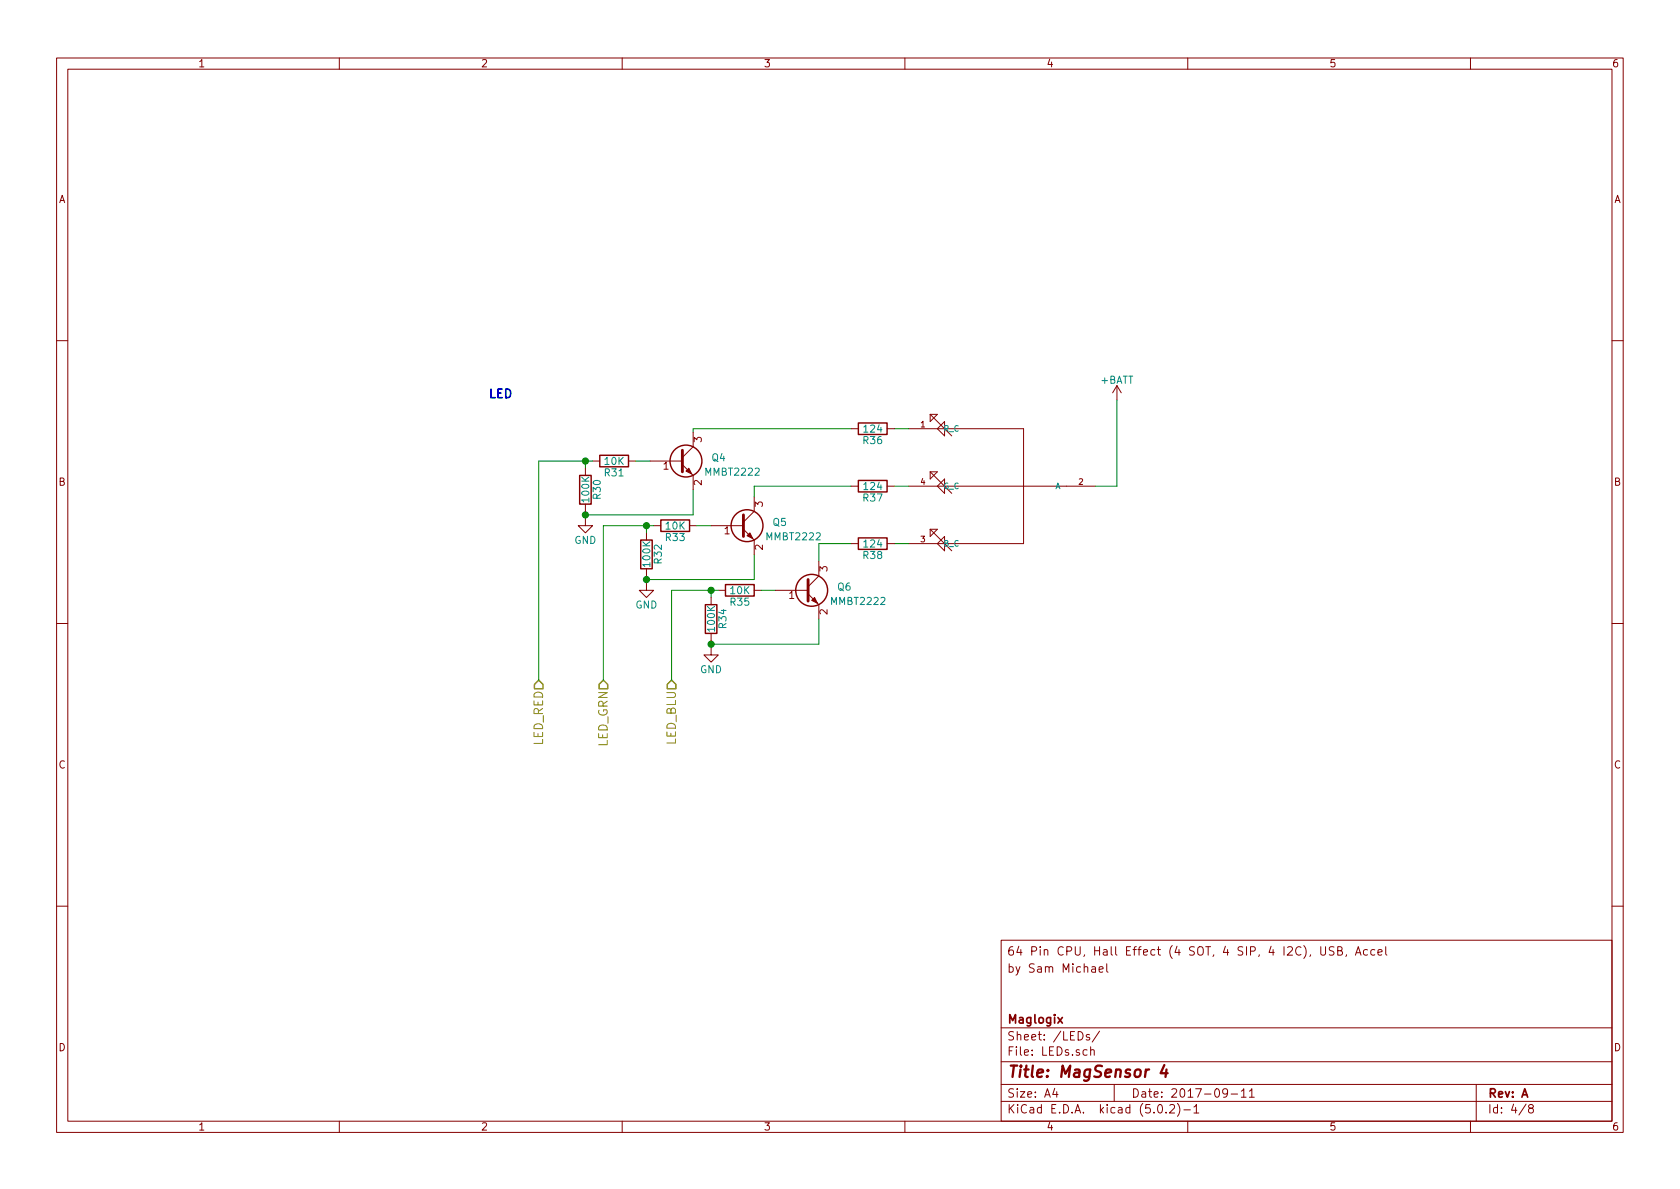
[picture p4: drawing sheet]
EESchema Schematic File Version 4
LIBS:MagSensor-cache
EELAYER 26 0
EELAYER END
$Descr A4 11693 8268
encoding utf-8
Sheet 4 8
Title "MagSensor 4"
Date "2017-09-11"
Rev "A"
Comp "Maglogix"
Comment1 ""
Comment2 ""
Comment3 "by Sam Michael"
Comment4 "64 Pin CPU, Hall Effect (4 SOT, 4 SIP, 4 I2C), USB, Accel"
$EndDescr
$Comp
L MagSensor-rescue:CLVBA_RGB_LED-RESCUE-MagSensor DS?
U 1 1
P 7125 3375
AR Path="/5870359A/58ACFB06" Ref="DS?"  Part="1" 
AR Path="/587CA91D/58ACFB06" Ref="DS2"  Part="1" 
AR Path="/58ACFB06" Ref="DS2"  Part="1" 
F 0 "DS2" H 7125 3375 45  0001 C CNN
F 1 "CLVBA_RGB_LED" H 7125 3375 45  0001 C CNN
F 2 "SamLib:CLVBA" H 7125 3375 60  0001 C CNN
F 3 "" H 7125 3375 60  0001 C CNN
F 4 "CLVBA_RGB_LED" H 7125 3375 60  0001 C CNN "MPN"
	1    7125 3375
	1    0    0    -1  
$EndComp
$Comp
L power:GND #PWR028
U 1 1
P 4075 3600
F 0 "#PWR028" H 4075 3350 50  0001 C CNN
F 1 "GND" H 4075 3450 50  0000 C CNN
F 2 "" H 4075 3600 50  0000 C CNN
F 3 "" H 4075 3600 50  0000 C CNN
	1    4075 3600
	1    0    0    -1  
$EndComp
$Comp
L power:GND #PWR029
U 1 1
P 4500 4050
F 0 "#PWR029" H 4500 3800 50  0001 C CNN
F 1 "GND" H 4500 3900 50  0000 C CNN
F 2 "" H 4500 4050 50  0000 C CNN
F 3 "" H 4500 4050 50  0000 C CNN
	1    4500 4050
	1    0    0    -1  
$EndComp
$Comp
L power:GND #PWR030
U 1 1
P 4950 4500
F 0 "#PWR030" H 4950 4250 50  0001 C CNN
F 1 "GND" H 4950 4350 50  0000 C CNN
F 2 "" H 4950 4500 50  0000 C CNN
F 3 "" H 4950 4500 50  0000 C CNN
	1    4950 4500
	1    0    0    -1  
$EndComp
Text HLabel 3750 4725 3    60   Input ~ 0
LED_RED
Text HLabel 4200 4725 3    60   Input ~ 0
LED_GRN
Text HLabel 4675 4725 3    60   Input ~ 0
LED_BLU
Text Notes 3575 2775 2    60   ~ 12
LED
$Comp
L Device:R R31
U 1 1
P 4275 3200
F 0 "R31" V 4355 3200 50  0000 C CNN
F 1 "10K" V 4275 3200 50  0000 C CNN
F 2 "Resistors_SMD:R_0402" V 4205 3200 50  0001 C CNN
F 3 "" H 4275 3200 50  0001 C CNN
F 4 "TE: CRG0402J10K/10" V 4275 3200 60  0001 C CNN "MPN"
	1    4275 3200
	0    1    1    0   
$EndComp
$Comp
L Device:R R33
U 1 1
P 4700 3650
F 0 "R33" V 4780 3650 50  0000 C CNN
F 1 "10K" V 4700 3650 50  0000 C CNN
F 2 "Resistors_SMD:R_0402" V 4630 3650 50  0001 C CNN
F 3 "" H 4700 3650 50  0001 C CNN
F 4 "TE: CRG0402J10K/10" V 4700 3650 60  0001 C CNN "MPN"
	1    4700 3650
	0    1    1    0   
$EndComp
$Comp
L Device:R R35
U 1 1
P 5150 4100
F 0 "R35" V 5230 4100 50  0000 C CNN
F 1 "10K" V 5150 4100 50  0000 C CNN
F 2 "Resistors_SMD:R_0402" V 5080 4100 50  0001 C CNN
F 3 "" H 5150 4100 50  0001 C CNN
F 4 "TE: CRG0402J10K/10" V 5150 4100 60  0001 C CNN "MPN"
	1    5150 4100
	0    1    1    0   
$EndComp
$Comp
L power:+BATT #PWR031
U 1 1
P 7775 2775
F 0 "#PWR031" H 7775 2625 50  0001 C CNN
F 1 "+BATT" H 7775 2915 50  0000 C CNN
F 2 "" H 7775 2775 50  0000 C CNN
F 3 "" H 7775 2775 50  0000 C CNN
	1    7775 2775
	1    0    0    -1  
$EndComp
Wire Wire Line
	6325 2975 6225 2975
Wire Wire Line
	6325 3375 6225 3375
Wire Wire Line
	6325 3775 6225 3775
Wire Wire Line
	5925 2975 4825 2975
Wire Wire Line
	4825 2975 4825 3000
Wire Wire Line
	5925 3375 5250 3375
Wire Wire Line
	5250 3375 5250 3450
Wire Wire Line
	5925 3775 5700 3775
Wire Wire Line
	5700 3775 5700 3900
Wire Wire Line
	5400 4100 5300 4100
Wire Wire Line
	4950 3650 4850 3650
Wire Wire Line
	4525 3200 4425 3200
Wire Wire Line
	3750 3200 4075 3200
Wire Wire Line
	4075 3200 4075 3250
Wire Wire Line
	4075 3550 4075 3575
Wire Wire Line
	4500 4000 4500 4025
Wire Wire Line
	4950 4450 4950 4475
Wire Wire Line
	4675 4100 4950 4100
Wire Wire Line
	4950 4100 4950 4150
Wire Wire Line
	5700 4300 5700 4475
Wire Wire Line
	5700 4475 4950 4475
Connection ~ 4950 4475
Wire Wire Line
	4200 3650 4500 3650
Wire Wire Line
	4500 3650 4500 3700
Wire Wire Line
	5250 3850 5250 4025
Wire Wire Line
	5250 4025 4500 4025
Connection ~ 4500 4025
Wire Wire Line
	4825 3400 4825 3575
Wire Wire Line
	4825 3575 4075 3575
Connection ~ 4075 3575
Wire Wire Line
	4675 4725 4675 4100
Connection ~ 4950 4100
Wire Wire Line
	4200 4725 4200 3650
Connection ~ 4500 3650
Wire Wire Line
	3750 4725 3750 3200
Connection ~ 4075 3200
Wire Wire Line
	7775 2775 7775 3375
Wire Wire Line
	7775 3375 7625 3375
$Comp
L Device:R R30
U 1 1
P 4075 3400
F 0 "R30" V 4155 3400 50  0000 C CNN
F 1 "100K" V 4075 3400 50  0000 C CNN
F 2 "Resistors_SMD:R_0402" V 4005 3400 50  0001 C CNN
F 3 "" H 4075 3400 50  0001 C CNN
F 4 "Yageo: RC0402FR-07100KL" V 4075 3400 60  0001 C CNN "Manufacturer"
	1    4075 3400
	1    0    0    -1  
$EndComp
$Comp
L Device:R R32
U 1 1
P 4500 3850
F 0 "R32" V 4580 3850 50  0000 C CNN
F 1 "100K" V 4500 3850 50  0000 C CNN
F 2 "Resistors_SMD:R_0402" V 4430 3850 50  0001 C CNN
F 3 "" H 4500 3850 50  0001 C CNN
F 4 "Yageo: RC0402FR-07100KL" V 4500 3850 60  0001 C CNN "Manufacturer"
	1    4500 3850
	1    0    0    -1  
$EndComp
$Comp
L Device:R R34
U 1 1
P 4950 4300
F 0 "R34" V 5030 4300 50  0000 C CNN
F 1 "100K" V 4950 4300 50  0000 C CNN
F 2 "Resistors_SMD:R_0402" V 4880 4300 50  0001 C CNN
F 3 "" H 4950 4300 50  0001 C CNN
F 4 "Yageo: RC0402FR-07100KL" V 4950 4300 60  0001 C CNN "Manufacturer"
	1    4950 4300
	1    0    0    -1  
$EndComp
$Comp
L Device:R R36
U 1 1
P 6075 2975
F 0 "R36" V 6155 2975 50  0000 C CNN
F 1 "124" V 6075 2975 50  0000 C CNN
F 2 "Resistors_SMD:R_0805" V 6005 2975 50  0001 C CNN
F 3 "" H 6075 2975 50  0001 C CNN
F 4 "Yageo: RC0805FR-07124RL" V 6075 2975 60  0001 C CNN "MPN"
	1    6075 2975
	0    1    1    0   
$EndComp
$Comp
L Device:R R37
U 1 1
P 6075 3375
F 0 "R37" V 6155 3375 50  0000 C CNN
F 1 "124" V 6075 3375 50  0000 C CNN
F 2 "Resistors_SMD:R_0805" V 6005 3375 50  0001 C CNN
F 3 "" H 6075 3375 50  0001 C CNN
F 4 "Yageo: RC0805FR-07124RL" V 6075 3375 60  0001 C CNN "MPN"
	1    6075 3375
	0    1    1    0   
$EndComp
$Comp
L Device:R R38
U 1 1
P 6075 3775
F 0 "R38" V 6155 3775 50  0000 C CNN
F 1 "124" V 6075 3775 50  0000 C CNN
F 2 "Resistors_SMD:R_0805" V 6005 3775 50  0001 C CNN
F 3 "" H 6075 3775 50  0001 C CNN
F 4 "Yageo: RC0805FR-07124RL" V 6075 3775 60  0001 C CNN "MPN"
	1    6075 3775
	0    1    1    0   
$EndComp
$Comp
L Device:Q_NPN_BEC Q?
U 1 1
P 4725 3200
AR Path="/58AD7FD2/5C37C405" Ref="Q?"  Part="1" 
AR Path="/58A24291/5C37C405" Ref="Q?"  Part="1" 
AR Path="/587CA91D/5C37C405" Ref="Q4"  Part="1" 
F 0 "Q4" H 4950 3225 50  0000 L CNN
F 1 "MMBT2222" H 4900 3125 50  0000 L CNN
F 2 "TO_SOT_Packages_SMD:SOT-23" H 4925 3300 50  0001 C CNN
F 3 "" H 4725 3200 50  0000 C CNN
F 4 "MMBT2222A-TP" H 4725 3200 60  0001 C CNN "MPN"
	1    4725 3200
	1    0    0    -1  
$EndComp
Wire Wire Line
	4950 4475 4950 4500
Wire Wire Line
	4500 4025 4500 4050
Wire Wire Line
	4075 3575 4075 3600
Wire Wire Line
	4950 4100 5000 4100
Wire Wire Line
	4500 3650 4550 3650
Wire Wire Line
	4075 3200 4125 3200
$Comp
L Device:Q_NPN_BEC Q?
U 1 1
P 5150 3650
AR Path="/58AD7FD2/5C37D2A5" Ref="Q?"  Part="1" 
AR Path="/58A24291/5C37D2A5" Ref="Q?"  Part="1" 
AR Path="/587CA91D/5C37D2A5" Ref="Q5"  Part="1" 
F 0 "Q5" H 5375 3675 50  0000 L CNN
F 1 "MMBT2222" H 5325 3575 50  0000 L CNN
F 2 "TO_SOT_Packages_SMD:SOT-23" H 5350 3750 50  0001 C CNN
F 3 "" H 5150 3650 50  0000 C CNN
F 4 "MMBT2222A-TP" H 5150 3650 60  0001 C CNN "MPN"
	1    5150 3650
	1    0    0    -1  
$EndComp
$Comp
L Device:Q_NPN_BEC Q?
U 1 1
P 5600 4100
AR Path="/58AD7FD2/5C37D320" Ref="Q?"  Part="1" 
AR Path="/58A24291/5C37D320" Ref="Q?"  Part="1" 
AR Path="/587CA91D/5C37D320" Ref="Q6"  Part="1" 
F 0 "Q6" H 5825 4125 50  0000 L CNN
F 1 "MMBT2222" H 5775 4025 50  0000 L CNN
F 2 "TO_SOT_Packages_SMD:SOT-23" H 5800 4200 50  0001 C CNN
F 3 "" H 5600 4100 50  0000 C CNN
F 4 "MMBT2222A-TP" H 5600 4100 60  0001 C CNN "MPN"
	1    5600 4100
	1    0    0    -1  
$EndComp
$EndSCHEMATC
